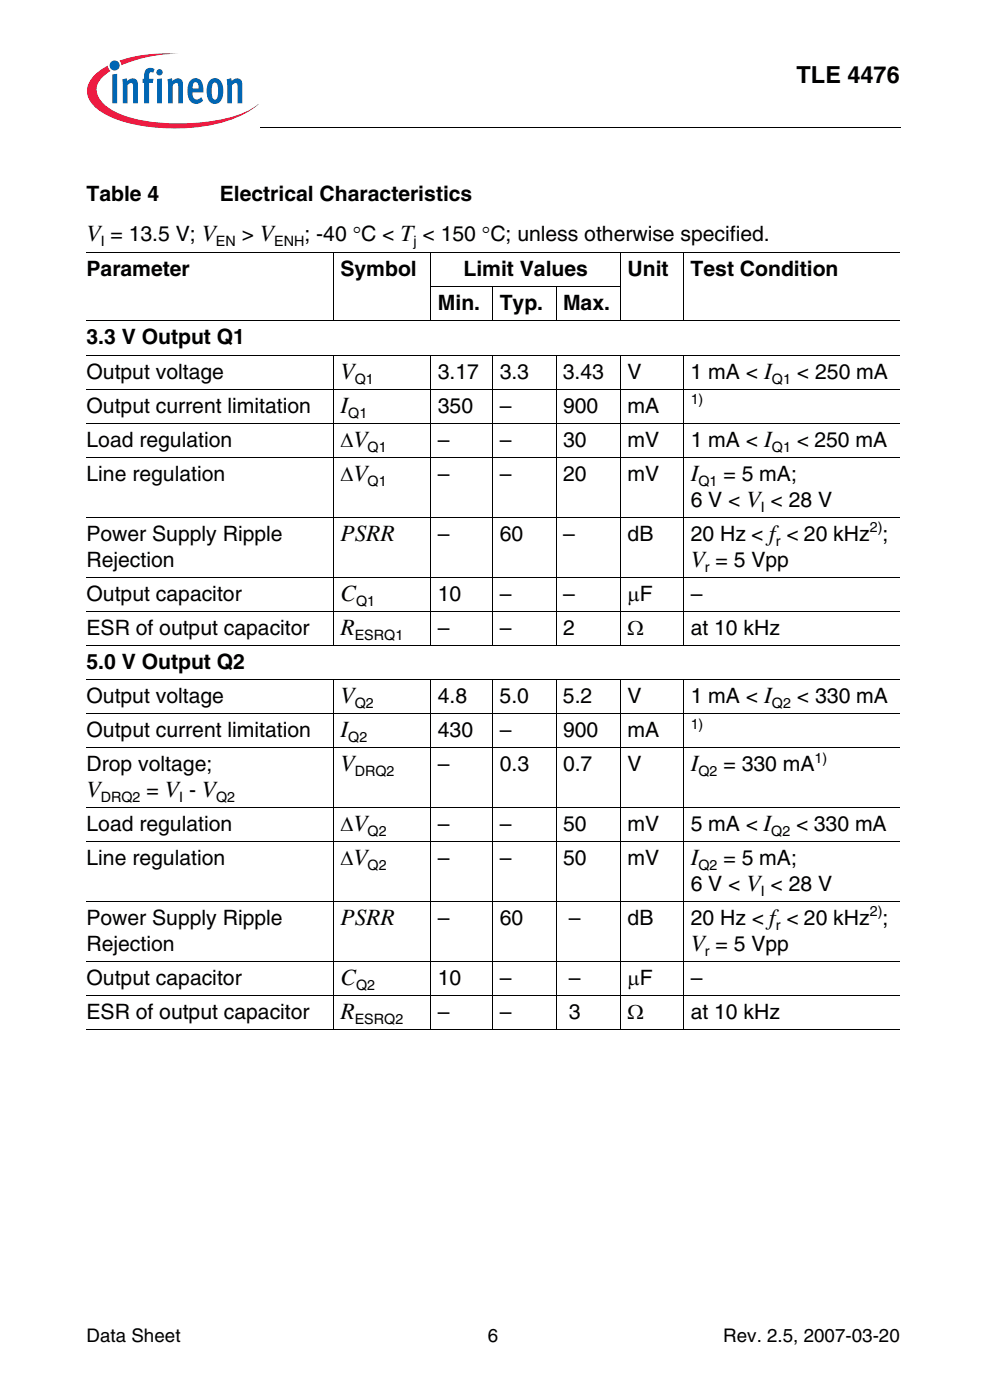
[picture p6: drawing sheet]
<svg xmlns="http://www.w3.org/2000/svg" width="207mm" height="294mm" viewBox="0 0 207 294" stroke-linecap="round" stroke-linejoin="round" font-family="sans-serif">
<circle cx="24.1" cy="13.8" r="1.06" fill="#0166b3"/>
<g fill="#ed1a40">
<path d="M25.1 12.7l.7-.2a31.7 31.7 0 0 1 11.7-1.2 31 31 0 0 0-11.4 2.2l-.6 .2z"/>
<path d="M19.7 16a10.9 10.9 0 0 1 2.9-2.2l.2 .6 .4 .5a4.8 4.8 0 0 0-2.9 4.1 6.1 6.1 0 0 0 3.7 4.4 31.1 31.1 0 0 0 15.1 2.5 30.9 30.9 0 0 0 13.6-3l1.6-1.1a19.2 19.2 0 0 1-10.1 4.5 41 41 0 0 1-19.9-1.3 9.9 9.9 0 0 1-5.6-4.2 4.2 4.2 0 0 1 1-4.8z"/>
</g>
<g fill="#0166b3">
<path d="M23.6 15.7l1-.2v6.2h-1z"/>
<path d="M25.7 16.7l.9-.3 .1 .6a1.19 1.19 0 0 1 1.4-.5 1.19 1.19 0 0 1 .8 1.3v3.9h-.9l-.1-4a.4 .4 0 0 0-.6-.2l-.5 .4v3.8h-1z"/>
<path d="M30.8 14.5l.7-.2 .8 .1 .2 .1-.3 .8-.2-.1a.46 .46 0 0 0-.6 .2l-.1 1.2h.9l-.1 .8h-.8v4.3h-1v-4.3h-.3v-.8h.3v-.7a1.72 1.72 0 0 1 .5-1.4z"/>
<path d="M35.2 16.7l.9-.3 .1 .6a1.19 1.19 0 0 1 1.4-.5 1.19 1.19 0 0 1 .8 1.3v3.9h-1v-4a.4 .4 0 0 0-.6-.2l-.5 .4v3.8h-1z"/>
<path d="M47.6 16.7l.9-.3 .2 .6a1.19 1.19 0 0 1 1.4-.5 1.19 1.19 0 0 1 .8 1.3v3.9h-1l-.1-4a.4 .4 0 0 0-.6-.2l-.5 .4v3.8h-1z"/>
<path d="M32.8 15.2a.7 .7 0 0 1 1.4 0 .7 .7 0 0 1-1.4 0zM33 16.6l1-.1v5.2h-1z"/>
<path d="M40.1 16.8a1.55 1.55 0 0 1 1.7-.2 1.55 1.55 0 0 1 .8 1.5l.1 1.3h-2.3a1.06 1.06 0 0 0 .3 1.1 1.06 1.06 0 0 0 1.1 .3l.5-.4 .4 .7a1.83 1.83 0 0 1-2.2 .6 1.83 1.83 0 0 1-1.1-1.9v-1.6l.3-.8zM40.7 17.5l-.3 1.1h1.3v-.7a.56 .56 0 0 0-.4-.6 .56 .56 0 0 0-.6 .2z"/>
<path d="M44.2 16.7a1.68 1.68 0 0 1 1.8 0 1.68 1.68 0 0 1 .8 1.6l.1 1.4a1.9 1.9 0 0 1-2.3 2.1 2.85 2.85 0 0 1-1.2-3.2 2.71 2.71 0 0 1 .8-1.9zM44.8 17.5a4.2 4.2 0 0 0 0 3.3l.4 .1a1.49 1.49 0 0 0 .6-1.8v-.4a1.15 1.15 0 0 0-.7-1.4z"/>
</g>
<path d="M18.2 28.8h45.9v4.8h-45.9z" fill="#fff"/>
<path d="M54.7 26.6l.1 .2z" fill="#000"/>
<g fill="none" stroke="#000" stroke-width=".21">
<path d="M54.8 26.7h134.4M18.2 53.1h170.8M70 53.1v14.4M90.5 53.1v14.4M130.3 53.1v14.4M143.6 53.1v14.4M18.2 67.5h170.8M18.2 74.6h170.8M70 74.5v61.2M90.4 60.3h40M90.5 74.5v61.2M103.5 60.2v7.3"/>
<path d="M103.5 74.5v61.2M116.8 60.2v7.3M116.8 74.5v61.2M130.3 74.5v61.2M143.6 74.5v61.2M18.2 81.8h170.8M18.2 88.9h170.8M18.2 96.1h170.8M18.2 108.7h170.8M18.2 121.3h170.8M18.2 128.5h170.8M18.2 135.6h170.8"/>
<path d="M18.2 142.8h170.8M18.2 149.9h170.8M18.2 157.1h170.8M70 142.7v73.7M90.5 142.7v73.7M103.5 142.7v73.7M116.8 142.7v73.7M130.3 142.7v73.7M143.6 142.7v73.7M18.2 169.7h170.8M18.2 176.9h170.8M18.2 189.5h170.8"/>
<path d="M18.2 202.1h170.8M18.2 209.2h170.8M18.2 216.4h170.8"/>
</g>
<g font-size="4.9">
<text x="167.3" y="17.4">TLE 4476</text>
<text x="18.2" y="50.7">V = 13.5 V; V</text>
<text x="71.5" y="79.6">V</text>
<text x="71.5" y="86.7">I</text>
<text x="145.1" y="101">I</text>
<text x="71.5" y="113.6">PSRR</text>
<text x="145.1" y="119.1">V = 5 Vpp</text>
<text x="71.5" y="126.2">C</text>
<text x="71.5" y="133.4">R</text>
<text x="71.5" y="147.7">V</text>
<text x="71.5" y="154.9">I</text>
<text x="18.2" y="167.5">V</text>
<text x="71.5" y="162">V</text>
<text x="145.1" y="162">I</text>
<text x="145.1" y="181.8">I</text>
<text x="71.5" y="194.4">PSRR</text>
<text x="145.1" y="199.8">V = 5 Vpp</text>
<text x="71.5" y="207">C</text>
<text x="71.5" y="214.2">R</text>
</g>
<g font-size="4.4">
<text x="18.2" y="42.3">Table 4</text>
<text x="46.2" y="42.3">Electrical Characteristics</text>
<text x="50.8" y="50.7">&gt; V</text>
<text x="64" y="50.7">; -40 °C &lt; T &lt; 150 °C; unless otherwise specified.</text>
<text x="18.2" y="58.1">Parameter</text>
<text x="71.5" y="58.1">Symbol</text>
<text x="97.3" y="58.1">Limit Values</text>
<text x="131.8" y="58.1">Unit</text>
<text x="145.1" y="58.1">Test Condition</text>
<text x="92" y="65.2">Min.</text>
<text x="104.9" y="65.2">Typ.</text>
<text x="118.2" y="65.2">Max.</text>
<text x="18.2" y="72.4">3.3 V Output Q1</text>
<text x="18.2" y="79.6">Output voltage</text>
<text x="92" y="79.6">3.17</text>
<text x="104.9" y="79.6">3.3</text>
<text x="118.2" y="79.6">3.43</text>
<text x="131.8" y="79.6">V</text>
<text x="145.1" y="79.6">1 mA &lt; I</text>
<text x="167.4" y="79.6">&lt; 250 mA</text>
<text x="18.2" y="86.7">Output current limitation</text>
<text x="92" y="86.7">350</text>
<text x="104.9" y="86.7">–</text>
<text x="118.2" y="86.7">900</text>
<text x="131.8" y="86.7">mA</text>
<text x="18.2" y="93.9">Load regulation</text>
<text x="71.5" y="93.9">ΔV</text>
<text x="92" y="93.9">–</text>
<text x="105" y="93.9">–</text>
<text x="118.2" y="93.9">30</text>
<text x="131.8" y="93.9">mV</text>
<text x="145.1" y="93.9">1 mA &lt; I</text>
<text x="167.4" y="93.9">&lt; 250 mA</text>
<text x="18.2" y="101">Line regulation</text>
<text x="71.5" y="101">ΔV</text>
<text x="92" y="101">–</text>
<text x="105" y="101">–</text>
<text x="118.2" y="101">20</text>
<text x="131.8" y="101">mV</text>
<text x="151.9" y="101">= 5 mA;</text>
<text x="145.1" y="106.5">6 V &lt; V &lt; 28 V</text>
<text x="18.2" y="113.6">Power Supply Ripple</text>
<text x="92" y="113.6">–</text>
<text x="105" y="113.6">60</text>
<text x="118.2" y="113.6">–</text>
<text x="131.8" y="113.6">dB</text>
<text x="145.1" y="113.6">20 Hz &lt; f &lt; 20 kHz ;</text>
<text x="18.2" y="119.1">Rejection</text>
<text x="18.2" y="126.2">Output capacitor</text>
<text x="92" y="126.2">10</text>
<text x="105" y="126.2">–</text>
<text x="118.2" y="126.2">–</text>
<text x="131.8" y="126.2">μF</text>
<text x="145.1" y="126.2">–</text>
<text x="18.2" y="133.4">ESR of output capacitor</text>
<text x="92" y="133.4">–</text>
<text x="105" y="133.4">–</text>
<text x="118.2" y="133.4">2</text>
<text x="131.8" y="133.4">Ω</text>
<text x="145.1" y="133.4">at 10 kHz</text>
<text x="18.2" y="140.6">5.0 V Output Q2</text>
<text x="18.2" y="147.7">Output voltage</text>
<text x="92" y="147.7">4.8</text>
<text x="104.9" y="147.7">5.0</text>
<text x="118.2" y="147.7">5.2</text>
<text x="131.8" y="147.7">V</text>
<text x="145.1" y="147.7">1 mA &lt; I</text>
<text x="167.4" y="147.7">&lt; 330 mA</text>
<text x="18.2" y="154.9">Output current limitation</text>
<text x="92" y="154.9">430</text>
<text x="104.9" y="154.9">–</text>
<text x="118.2" y="154.9">900</text>
<text x="131.8" y="154.9">mA</text>
<text x="18.2" y="162">Drop voltage;</text>
<text x="30.8" y="167.5">= V - V</text>
<text x="92" y="162">–</text>
<text x="105" y="162">0.3</text>
<text x="118.2" y="162">0.7</text>
<text x="131.8" y="162">V</text>
<text x="151.9" y="162">= 330 mA</text>
<text x="18.2" y="174.6">Load regulation</text>
<text x="71.5" y="174.6">ΔV</text>
<text x="92" y="174.6">–</text>
<text x="105" y="174.6">–</text>
<text x="118.2" y="174.6">50</text>
<text x="131.8" y="174.6">mV</text>
<text x="145.1" y="174.6">5 mA &lt; I</text>
<text x="167.2" y="174.6">&lt; 330 mA</text>
<text x="18.2" y="181.8">Line regulation</text>
<text x="71.5" y="181.8">ΔV</text>
<text x="92" y="181.8">–</text>
<text x="105" y="181.8">–</text>
<text x="118.2" y="181.8">50</text>
<text x="131.8" y="181.8">mV</text>
<text x="151.9" y="181.8">= 5 mA;</text>
<text x="145.1" y="187.2">6 V &lt; V &lt; 28 V</text>
<text x="18.2" y="194.4">Power Supply Ripple</text>
<text x="92" y="194.4">–</text>
<text x="105" y="194.4">60</text>
<text x="119.5" y="194.4">–</text>
<text x="131.8" y="194.4">dB</text>
<text x="145.1" y="194.4">20 Hz &lt; f &lt; 20 kHz ;</text>
<text x="18.2" y="199.8">Rejection</text>
<text x="18.2" y="207">Output capacitor</text>
<text x="92" y="207">10</text>
<text x="105" y="207">–</text>
<text x="119.5" y="207">–</text>
<text x="131.8" y="207">μF</text>
<text x="145.1" y="207">–</text>
<text x="18.2" y="214.2">ESR of output capacitor</text>
<text x="92" y="214.2">–</text>
<text x="105" y="214.2">–</text>
<text x="119.5" y="214.2">3</text>
<text x="131.8" y="214.2">Ω</text>
<text x="145.1" y="214.2">at 10 kHz</text>
</g>
<g font-size="3.9">
<text x="18.2" y="282.1">Data Sheet</text>
<text x="102.5" y="282.1">6</text>
<text x="151.9" y="282.1">Rev. 2.5, 2007-03-20</text>
</g>
<g font-size="3">
<text x="21.2" y="51.8">I</text>
<text x="45.3" y="51.8">EN</text>
<text x="57.6" y="51.8">ENH</text>
<text x="86.8" y="51.8">j</text>
<text x="74.5" y="80.7">Q1</text>
<text x="162.1" y="80.7">Q1</text>
<text x="73.1" y="87.8">Q1</text>
<text x="145.1" y="84.9">1)</text>
<text x="77.2" y="95">Q1</text>
<text x="162.1" y="95">Q1</text>
<text x="77.2" y="102.2">Q1</text>
<text x="146.7" y="102.2">Q1</text>
<text x="159.8" y="107.6">I</text>
<text x="182.7" y="111.9">2)</text>
<text x="162.9" y="114.8">r</text>
<text x="148" y="120.2">r</text>
<text x="74.8" y="127.3">Q1</text>
<text x="74.5" y="134.5">ESRQ1</text>
<text x="74.5" y="148.8">Q2</text>
<text x="162.1" y="148.8">Q2</text>
<text x="73.1" y="156">Q2</text>
<text x="145.1" y="153.1">1)</text>
<text x="171.1" y="160.3">1)</text>
<text x="74.5" y="163.1">DRQ2</text>
<text x="146.7" y="163.1">Q2</text>
<text x="21.2" y="168.6">DRQ2</text>
<text x="37.6" y="168.6">I</text>
<text x="45.4" y="168.6">Q2</text>
<text x="77.2" y="175.7">Q2</text>
<text x="162" y="175.7">Q2</text>
<text x="77.2" y="182.9">Q2</text>
<text x="146.7" y="182.9">Q2</text>
<text x="159.8" y="188.3">I</text>
<text x="162.9" y="195.5">r</text>
<text x="182.7" y="192.6">2)</text>
<text x="148" y="200.9">r</text>
<text x="74.8" y="208.1">Q2</text>
<text x="74.5" y="215.3">ESRQ2</text>
</g>
</svg>
